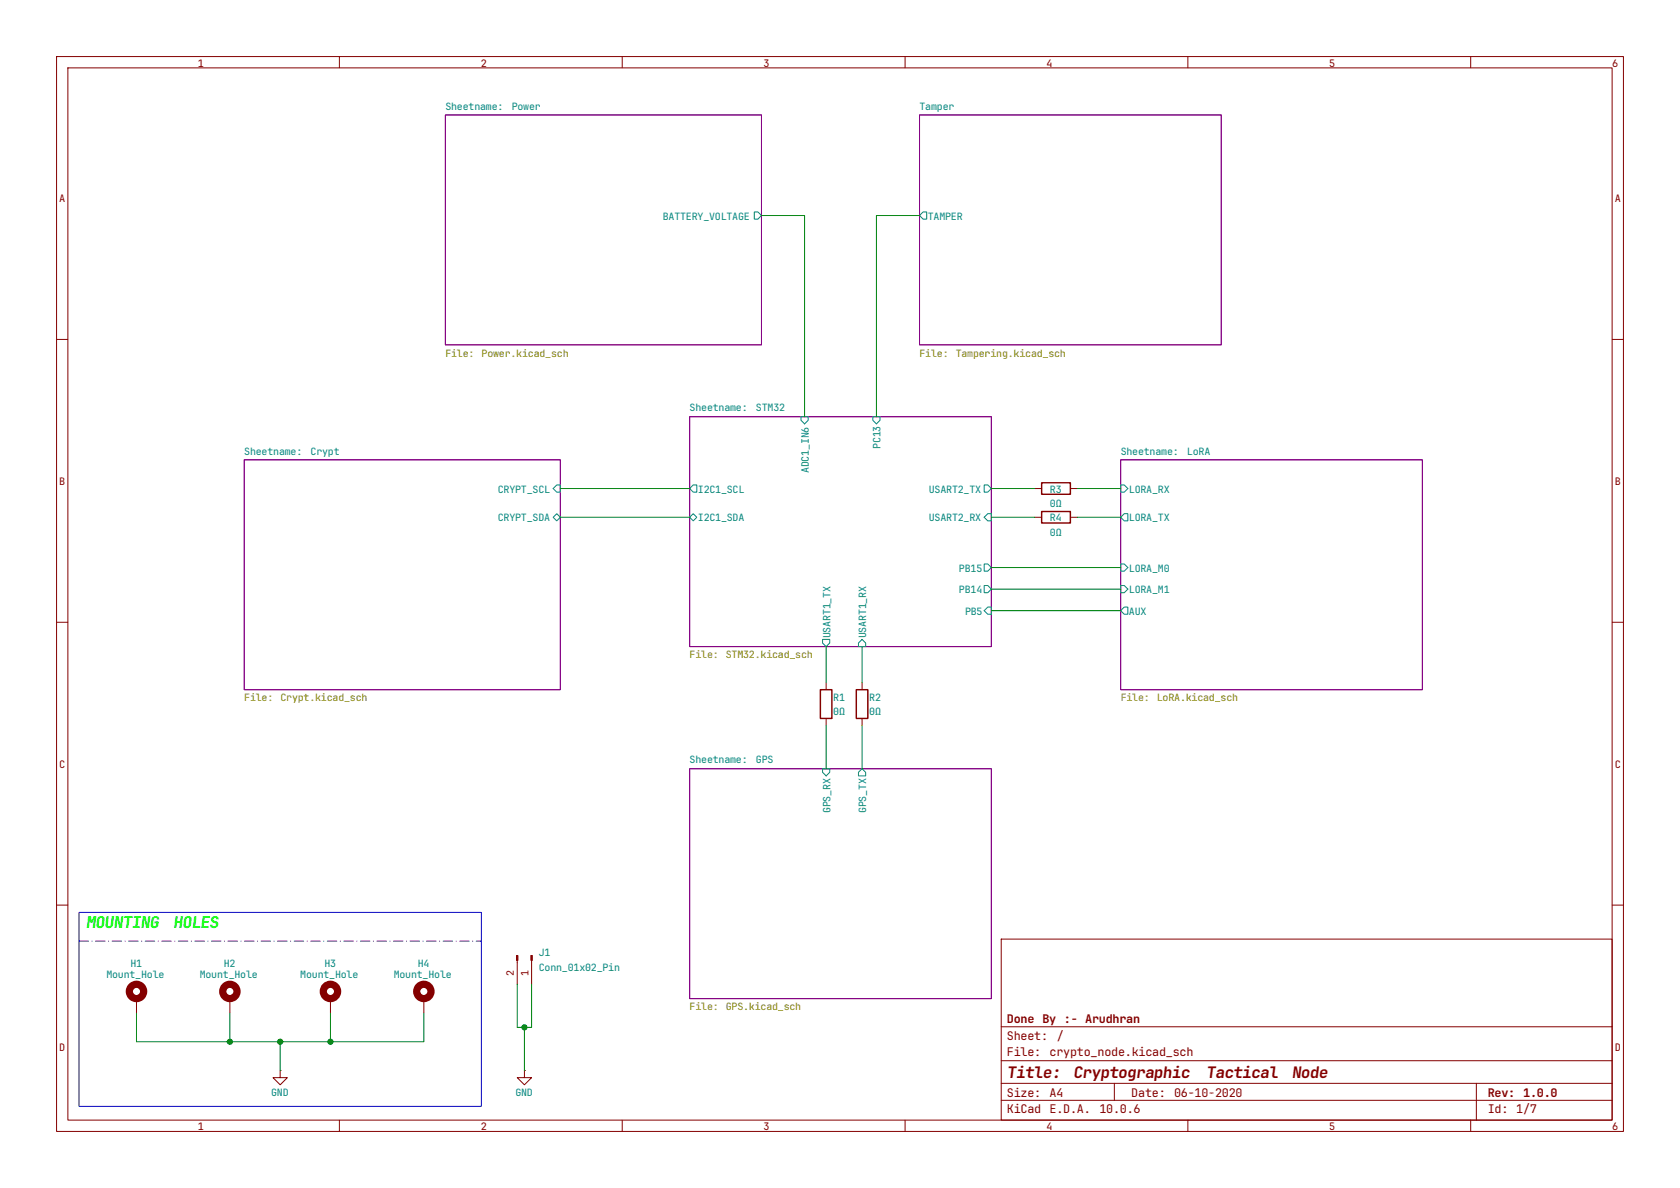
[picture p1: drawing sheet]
(kicad_sch
 (version 20260306)
 (generator "eeschema")
 (generator_version "10.0")
 (paper "A4")
 (title_block
  (title "Cryptographic Tactical Node")
  (date "06-10-2020")
  (rev "1.0.0")
  (company "Done By :- Arudhran"))
 (lib_symbols
  (symbol "Connector:Conn_01x02_Pin"
   (pin_names
    (offset 1.016) (hide yes)) (exclude_from_sim no) (in_bom yes) (on_board yes)
   (in_pos_files yes)
   (duplicate_pin_numbers_are_jumpers no)
   (property "Reference" "J" (at 0 2.54 0) (show_name no) (do_not_autoplace no) (effects (font (size 1.27 1.27))))
   (property "Value" "Conn_01x02_Pin" (at 0 -5.08 0) (show_name no) (do_not_autoplace no) (effects (font (size 1.27 1.27))))
   (property "Footprint" "" (at 0 0 0) (show_name no) (do_not_autoplace no) (hide yes) (effects (font (size 1.27 1.27))))
   (property "Datasheet" "" (at 0 0 0) (show_name no) (do_not_autoplace no) (hide yes) (effects (font (size 1.27 1.27))))
   (property "Description" "Generic connector, single row, 01x02, script generated" (at 0 0 0) (show_name no) (do_not_autoplace no) (hide yes) (effects (font (size 1.27 1.27))))
   (property "ki_locked" "" (at 0 0 0) (show_name no) (do_not_autoplace no) (effects (font (size 1.27 1.27))))
   (symbol "Conn_01x02_Pin_1_1"
    (rectangle (start 0.8636 0.127) (end 0 -0.127) (stroke (width 0.1524) (type default)) (fill (type outline)))
    (rectangle (start 0.8636 -2.413) (end 0 -2.667) (stroke (width 0.1524) (type default)) (fill (type outline)))
    (polyline (pts (xy 1.27 0) (xy 0.8636 0)) (stroke (width 0.1524) (type default)) (fill (type none)))
    (polyline (pts (xy 1.27 -2.54) (xy 0.8636 -2.54)) (stroke (width 0.1524) (type default)) (fill (type none)))
    (pin passive line (at 5.08 0 180) (length 3.81) (name "Pin_1" (effects (font (size 1.27 1.27)))) (number "1" (effects (font (size 1.27 1.27)))))
    (pin passive line (at 5.08 -2.54 180) (length 3.81) (name "Pin_2" (effects (font (size 1.27 1.27)))) (number "2" (effects (font (size 1.27 1.27))))))
   (embedded_fonts no))
  (symbol "Device:R"
   (pin_numbers (hide yes))
   (pin_names
    (offset 0)) (exclude_from_sim no) (in_bom yes) (on_board yes)
   (in_pos_files yes)
   (duplicate_pin_numbers_are_jumpers no)
   (property "Reference" "R" (at 2.032 0 90) (show_name no) (do_not_autoplace no) (effects (font (size 1.27 1.27))))
   (property "Value" "R" (at 0 0 90) (show_name no) (do_not_autoplace no) (effects (font (size 1.27 1.27))))
   (property "Footprint" "" (at -1.778 0 90) (show_name no) (do_not_autoplace no) (hide yes) (effects (font (size 1.27 1.27))))
   (property "Datasheet" "" (at 0 0 0) (show_name no) (do_not_autoplace no) (hide yes) (effects (font (size 1.27 1.27))))
   (property "Description" "Resistor" (at 0 0 0) (show_name no) (do_not_autoplace no) (hide yes) (effects (font (size 1.27 1.27))))
   (symbol "R_0_1"
    (rectangle (start -1.016 -2.54) (end 1.016 2.54) (stroke (width 0.254) (type default)) (fill (type none))))
   (symbol "R_1_1"
    (pin passive line (at 0 3.81 270) (length 1.27) (name "" (effects (font (size 1.27 1.27)))) (number "1" (effects (font (size 1.27 1.27)))))
    (pin passive line (at 0 -3.81 90) (length 1.27) (name "" (effects (font (size 1.27 1.27)))) (number "2" (effects (font (size 1.27 1.27))))))
   (embedded_fonts no))
  (symbol "Mechanical:MountingHole_Pad"
   (pin_numbers (hide yes))
   (pin_names
    (offset 1.016) (hide yes)) (exclude_from_sim no) (in_bom no) (on_board yes)
   (in_pos_files yes)
   (duplicate_pin_numbers_are_jumpers no)
   (property "Reference" "H" (at 0 6.35 0) (show_name no) (do_not_autoplace no) (effects (font (size 1.27 1.27))))
   (property "Value" "MountingHole_Pad" (at 0 4.445 0) (show_name no) (do_not_autoplace no) (effects (font (size 1.27 1.27))))
   (property "Footprint" "" (at 0 0 0) (show_name no) (do_not_autoplace no) (hide yes) (effects (font (size 1.27 1.27))))
   (property "Datasheet" "" (at 0 0 0) (show_name no) (do_not_autoplace no) (hide yes) (effects (font (size 1.27 1.27))))
   (property "Description" "Mounting Hole with connection" (at 0 0 0) (show_name no) (do_not_autoplace no) (hide yes) (effects (font (size 1.27 1.27))))
   (symbol "MountingHole_Pad_0_1"
    (circle (center 0 1.27) (radius 1.27) (stroke (width 1.27) (type default)) (fill (type none))))
   (symbol "MountingHole_Pad_1_1"
    (pin input line (at 0 -2.54 90) (length 2.54) (name "1" (effects (font (size 1.27 1.27)))) (number "1" (effects (font (size 1.27 1.27))))))
   (embedded_fonts no))
  (symbol "power:GND"
   (power global)
   (pin_numbers (hide yes))
   (pin_names
    (offset 0) (hide yes)) (exclude_from_sim no) (in_bom yes) (on_board yes)
   (in_pos_files yes)
   (duplicate_pin_numbers_are_jumpers no)
   (property "Reference" "#PWR" (at 0 -6.35 0) (show_name no) (do_not_autoplace no) (hide yes) (effects (font (size 1.27 1.27))))
   (property "Value" "GND" (at 0 -3.81 0) (show_name no) (do_not_autoplace no) (effects (font (size 1.27 1.27))))
   (property "Footprint" "" (at 0 0 0) (show_name no) (do_not_autoplace no) (hide yes) (effects (font (size 1.27 1.27))))
   (property "Datasheet" "" (at 0 0 0) (show_name no) (do_not_autoplace no) (hide yes) (effects (font (size 1.27 1.27))))
   (property "Description" "Power symbol creates a global label with name \"GND\" , ground" (at 0 0 0) (show_name no) (do_not_autoplace no) (hide yes) (effects (font (size 1.27 1.27))))
   (symbol "GND_0_1"
    (polyline (pts (xy 0 0) (xy 0 -1.27) (xy 1.27 -1.27) (xy 0 -2.54) (xy -1.27 -1.27) (xy 0 -1.27)) (stroke (width 0) (type default)) (fill (type none))))
   (symbol "GND_1_1"
    (pin power_in line (at 0 0 270) (length 0) (name "" (effects (font (size 1.27 1.27)))) (number "1" (effects (font (size 1.27 1.27))))))
   (embedded_fonts no)))
 (rectangle
  (start 13.97 161.29)
  (end 85.09 195.58)
  (stroke (width 0) (type default))
  (fill (type none)))
 (text "MOUNTING HOLES"
  (exclude_from_sim no)
  (at 15.24 163.83 0)
  (effects (font (size 2.032 2.032)
    (bold yes)
    (italic yes) (color 0 255 0 1)) (justify left)))
 (junction
  (at 92.71 181.61)
  (diameter 0)
  (color 0 0 0 0))
 (junction
  (at 40.64 184.15)
  (diameter 0)
  (color 0 0 0 0))
 (junction
  (at 49.53 184.15)
  (diameter 0)
  (color 0 0 0 0))
 (junction
  (at 58.42 184.15)
  (diameter 0)
  (color 0 0 0 0))
 (wire
  (pts (xy 74.93 184.15) (xy 74.93 179.07))
  (stroke (width 0) (type default)))
 (wire
  (pts (xy 24.13 184.15) (xy 40.64 184.15))
  (stroke (width 0) (type default)))
 (wire
  (pts (xy 175.26 91.44) (xy 182.88 91.44))
  (stroke (width 0) (type default)))
 (polyline
  (pts (xy 13.97 166.37) (xy 85.09 166.37))
  (stroke (width 0) (type dash_dot)))
 (wire
  (pts (xy 58.42 179.07) (xy 58.42 184.15))
  (stroke (width 0) (type default)))
 (wire
  (pts (xy 190.5 91.44) (xy 198.12 91.44))
  (stroke (width 0) (type default)))
 (wire
  (pts (xy 146.05 128.27) (xy 146.05 135.89))
  (stroke (width 0) (type default)))
 (wire
  (pts (xy 24.13 179.07) (xy 24.13 184.15))
  (stroke (width 0) (type default)))
 (wire
  (pts (xy 175.26 100.33) (xy 198.12 100.33))
  (stroke (width 0) (type default)))
 (wire
  (pts (xy 162.56 38.1) (xy 154.94 38.1))
  (stroke (width 0) (type default)))
 (wire
  (pts (xy 175.26 86.36) (xy 182.88 86.36))
  (stroke (width 0) (type default)))
 (wire
  (pts (xy 49.53 184.15) (xy 49.53 189.23))
  (stroke (width 0) (type default)))
 (wire
  (pts (xy 175.26 107.95) (xy 198.12 107.95))
  (stroke (width 0) (type default)))
 (wire
  (pts (xy 99.06 91.44) (xy 121.92 91.44))
  (stroke (width 0) (type default)))
 (wire
  (pts (xy 93.98 181.61) (xy 92.71 181.61))
  (stroke (width 0) (type default)))
 (wire
  (pts (xy 152.4 114.3) (xy 152.4 120.65))
  (stroke (width 0) (type default)))
 (wire
  (pts (xy 134.62 38.1) (xy 142.24 38.1))
  (stroke (width 0) (type default)))
 (wire
  (pts (xy 40.64 184.15) (xy 49.53 184.15))
  (stroke (width 0) (type default)))
 (wire
  (pts (xy 190.5 86.36) (xy 198.12 86.36))
  (stroke (width 0) (type default)))
 (wire
  (pts (xy 49.53 184.15) (xy 58.42 184.15))
  (stroke (width 0) (type default)))
 (wire
  (pts (xy 154.94 38.1) (xy 154.94 73.66))
  (stroke (width 0) (type default)))
 (wire
  (pts (xy 146.05 114.3) (xy 146.05 120.65))
  (stroke (width 0) (type default)))
 (wire
  (pts (xy 58.42 184.15) (xy 74.93 184.15))
  (stroke (width 0) (type default)))
 (wire
  (pts (xy 99.06 86.36) (xy 121.92 86.36))
  (stroke (width 0) (type default)))
 (wire
  (pts (xy 152.4 128.27) (xy 152.4 135.89))
  (stroke (width 0) (type default)))
 (wire
  (pts (xy 91.44 181.61) (xy 92.71 181.61))
  (stroke (width 0) (type default)))
 (wire
  (pts (xy 91.44 173.99) (xy 91.44 181.61))
  (stroke (width 0) (type default)))
 (wire
  (pts (xy 40.64 179.07) (xy 40.64 184.15))
  (stroke (width 0) (type default)))
 (wire
  (pts (xy 142.24 38.1) (xy 142.24 73.66))
  (stroke (width 0) (type default)))
 (wire
  (pts (xy 92.71 181.61) (xy 92.71 189.23))
  (stroke (width 0) (type default)))
 (wire
  (pts (xy 93.98 173.99) (xy 93.98 181.61))
  (stroke (width 0) (type default)))
 (wire
  (pts (xy 175.26 104.14) (xy 198.12 104.14))
  (stroke (width 0) (type default)))
 (symbol
  (lib_id "Mechanical:MountingHole_Pad")
  (at 58.42 176.53 0)
  (unit 1)
  (body_style 1)
  (exclude_from_sim no)
  (in_bom no)
  (on_board yes)
  (in_pos_files yes)
  (dnp no)
  (property "Reference" "H3" (at 58.42 170.18 0) (show_name no) (do_not_autoplace no) (effects (font (size 1.27 1.27))))
  (property "Value" "Mount_Hole" (at 58.42 172.085 0) (show_name no) (do_not_autoplace no) (effects (font (size 1.27 1.27))))
  (property "Footprint" "MountingHole:MountingHole_3.2mm_M3_Pad_Via" (at 58.42 176.53 0) (hide yes) (show_name no) (do_not_autoplace no) (effects (font (size 1.27 1.27))))
  (property "Datasheet" "" (at 58.42 176.53 0) (hide yes) (show_name no) (do_not_autoplace no) (effects (font (size 1.27 1.27))))
  (property "Description" "Mounting Hole with connection" (at 58.42 176.53 0) (hide yes) (show_name no) (do_not_autoplace no) (effects (font (size 1.27 1.27))))
  (pin "1"))
 (symbol
  (lib_id "power:GND")
  (at 49.53 189.23 0)
  (unit 1)
  (body_style 1)
  (exclude_from_sim no)
  (in_bom yes)
  (on_board yes)
  (in_pos_files yes)
  (dnp no)
  (property "Reference" "#PWR01" (at 49.53 195.58 0) (hide yes) (show_name no) (do_not_autoplace no) (effects (font (size 1.27 1.27))))
  (property "Value" "GND" (at 49.53 193.04 0) (show_name no) (do_not_autoplace no) (effects (font (size 1.27 1.27))))
  (property "Footprint" "" (at 49.53 189.23 0) (hide yes) (show_name no) (do_not_autoplace no) (effects (font (size 1.27 1.27))))
  (property "Datasheet" "" (at 49.53 189.23 0) (hide yes) (show_name no) (do_not_autoplace no) (effects (font (size 1.27 1.27))))
  (property "Description" "Power symbol creates a global label with name \"GND\" , ground" (at 49.53 189.23 0) (hide yes) (show_name no) (do_not_autoplace no) (effects (font (size 1.27 1.27))))
  (pin "1"))
 (symbol
  (lib_id "Mechanical:MountingHole_Pad")
  (at 24.13 176.53 0)
  (unit 1)
  (body_style 1)
  (exclude_from_sim no)
  (in_bom no)
  (on_board yes)
  (in_pos_files yes)
  (dnp no)
  (property "Reference" "H1" (at 24.13 170.18 0) (show_name no) (do_not_autoplace no) (effects (font (size 1.27 1.27))))
  (property "Value" "Mount_Hole" (at 24.13 172.085 0) (show_name no) (do_not_autoplace no) (effects (font (size 1.27 1.27))))
  (property "Footprint" "MountingHole:MountingHole_3.2mm_M3_Pad_Via" (at 24.13 176.53 0) (hide yes) (show_name no) (do_not_autoplace no) (effects (font (size 1.27 1.27))))
  (property "Datasheet" "" (at 24.13 176.53 0) (hide yes) (show_name no) (do_not_autoplace no) (effects (font (size 1.27 1.27))))
  (property "Description" "Mounting Hole with connection" (at 24.13 176.53 0) (hide yes) (show_name no) (do_not_autoplace no) (effects (font (size 1.27 1.27))))
  (pin "1"))
 (symbol
  (lib_id "Device:R")
  (at 186.69 86.36 90)
  (unit 1)
  (body_style 1)
  (exclude_from_sim no)
  (in_bom yes)
  (on_board yes)
  (in_pos_files yes)
  (dnp no)
  (property "Reference" "R3" (at 186.69 86.36 90) (show_name no) (do_not_autoplace no) (effects (font (size 1.27 1.27))))
  (property "Value" "0Ω" (at 186.69 88.9 90) (show_name no) (do_not_autoplace no) (effects (font (size 1.27 1.27))))
  (property "Footprint" "Resistor_SMD:R_0805_2012Metric_Pad1.20x1.40mm_HandSolder" (at 186.69 88.138 90) (hide yes) (show_name no) (do_not_autoplace no) (effects (font (size 1.27 1.27))))
  (property "Datasheet" "" (at 186.69 86.36 0) (hide yes) (show_name no) (do_not_autoplace no) (effects (font (size 1.27 1.27))))
  (property "Description" "Resistor" (at 186.69 86.36 0) (hide yes) (show_name no) (do_not_autoplace no) (effects (font (size 1.27 1.27))))
  (pin "1")
  (pin "2"))
 (symbol
  (lib_id "power:GND")
  (at 92.71 189.23 0)
  (unit 1)
  (body_style 1)
  (exclude_from_sim no)
  (in_bom yes)
  (on_board yes)
  (in_pos_files yes)
  (dnp no)
  (property "Reference" "#PWR02" (at 92.71 195.58 0) (hide yes) (show_name no) (do_not_autoplace no) (effects (font (size 1.27 1.27))))
  (property "Value" "GND" (at 92.71 193.04 0) (show_name no) (do_not_autoplace no) (effects (font (size 1.27 1.27))))
  (property "Footprint" "" (at 92.71 189.23 0) (hide yes) (show_name no) (do_not_autoplace no) (effects (font (size 1.27 1.27))))
  (property "Datasheet" "" (at 92.71 189.23 0) (hide yes) (show_name no) (do_not_autoplace no) (effects (font (size 1.27 1.27))))
  (property "Description" "Power symbol creates a global label with name \"GND\" , ground" (at 92.71 189.23 0) (hide yes) (show_name no) (do_not_autoplace no) (effects (font (size 1.27 1.27))))
  (pin "1"))
 (symbol
  (lib_id "Device:R")
  (at 186.69 91.44 90)
  (unit 1)
  (body_style 1)
  (exclude_from_sim no)
  (in_bom yes)
  (on_board yes)
  (in_pos_files yes)
  (dnp no)
  (property "Reference" "R4" (at 186.69 91.44 90) (show_name no) (do_not_autoplace no) (effects (font (size 1.27 1.27))))
  (property "Value" "0Ω" (at 186.69 93.98 90) (show_name no) (do_not_autoplace no) (effects (font (size 1.27 1.27))))
  (property "Footprint" "Resistor_SMD:R_0805_2012Metric_Pad1.20x1.40mm_HandSolder" (at 186.69 93.218 90) (hide yes) (show_name no) (do_not_autoplace no) (effects (font (size 1.27 1.27))))
  (property "Datasheet" "" (at 186.69 91.44 0) (hide yes) (show_name no) (do_not_autoplace no) (effects (font (size 1.27 1.27))))
  (property "Description" "Resistor" (at 186.69 91.44 0) (hide yes) (show_name no) (do_not_autoplace no) (effects (font (size 1.27 1.27))))
  (pin "1")
  (pin "2"))
 (symbol
  (lib_id "Mechanical:MountingHole_Pad")
  (at 40.64 176.53 0)
  (unit 1)
  (body_style 1)
  (exclude_from_sim no)
  (in_bom no)
  (on_board yes)
  (in_pos_files yes)
  (dnp no)
  (property "Reference" "H2" (at 40.64 170.18 0) (show_name no) (do_not_autoplace no) (effects (font (size 1.27 1.27))))
  (property "Value" "Mount_Hole" (at 40.64 172.085 0) (show_name no) (do_not_autoplace no) (effects (font (size 1.27 1.27))))
  (property "Footprint" "MountingHole:MountingHole_3.2mm_M3_Pad_Via" (at 40.64 176.53 0) (hide yes) (show_name no) (do_not_autoplace no) (effects (font (size 1.27 1.27))))
  (property "Datasheet" "" (at 40.64 176.53 0) (hide yes) (show_name no) (do_not_autoplace no) (effects (font (size 1.27 1.27))))
  (property "Description" "Mounting Hole with connection" (at 40.64 176.53 0) (hide yes) (show_name no) (do_not_autoplace no) (effects (font (size 1.27 1.27))))
  (pin "1"))
 (symbol
  (lib_id "Device:R")
  (at 152.4 124.46 0)
  (unit 1)
  (body_style 1)
  (exclude_from_sim no)
  (in_bom yes)
  (on_board yes)
  (in_pos_files yes)
  (dnp no)
  (property "Reference" "R2" (at 153.67 123.19 0) (show_name no) (do_not_autoplace no) (effects (font (size 1.27 1.27)) (justify left)))
  (property "Value" "0Ω" (at 153.67 125.73 0) (show_name no) (do_not_autoplace no) (effects (font (size 1.27 1.27)) (justify left)))
  (property "Footprint" "Resistor_SMD:R_0805_2012Metric_Pad1.20x1.40mm_HandSolder" (at 150.622 124.46 90) (hide yes) (show_name no) (do_not_autoplace no) (effects (font (size 1.27 1.27))))
  (property "Datasheet" "" (at 152.4 124.46 0) (hide yes) (show_name no) (do_not_autoplace no) (effects (font (size 1.27 1.27))))
  (property "Description" "Resistor" (at 152.4 124.46 0) (hide yes) (show_name no) (do_not_autoplace no) (effects (font (size 1.27 1.27))))
  (pin "1")
  (pin "2"))
 (symbol
  (lib_id "Connector:Conn_01x02_Pin")
  (at 93.98 168.91 270)
  (unit 1)
  (body_style 1)
  (exclude_from_sim no)
  (in_bom yes)
  (on_board yes)
  (in_pos_files yes)
  (dnp no)
  (fields_autoplaced yes)
  (property "Reference" "J1" (at 95.25 168.275 90) (show_name no) (do_not_autoplace no) (effects (font (size 1.27 1.27)) (justify left)))
  (property "Value" "Conn_01x02_Pin" (at 95.25 170.815 90) (show_name no) (do_not_autoplace no) (effects (font (size 1.27 1.27)) (justify left)))
  (property "Footprint" "Connector_PinHeader_2.54mm:PinHeader_1x02_P2.54mm_Vertical" (at 93.98 168.91 0) (hide yes) (show_name no) (do_not_autoplace no) (effects (font (size 1.27 1.27))))
  (property "Datasheet" "" (at 93.98 168.91 0) (hide yes) (show_name no) (do_not_autoplace no) (effects (font (size 1.27 1.27))))
  (property "Description" "Generic connector, single row, 01x02, script generated" (at 93.98 168.91 0) (hide yes) (show_name no) (do_not_autoplace no) (effects (font (size 1.27 1.27))))
  (pin "1")
  (pin "2"))
 (symbol
  (lib_id "Mechanical:MountingHole_Pad")
  (at 74.93 176.53 0)
  (unit 1)
  (body_style 1)
  (exclude_from_sim no)
  (in_bom no)
  (on_board yes)
  (in_pos_files yes)
  (dnp no)
  (property "Reference" "H4" (at 74.93 170.18 0) (show_name no) (do_not_autoplace no) (effects (font (size 1.27 1.27))))
  (property "Value" "Mount_Hole" (at 74.93 172.085 0) (show_name no) (do_not_autoplace no) (effects (font (size 1.27 1.27))))
  (property "Footprint" "MountingHole:MountingHole_3.2mm_M3_Pad_Via" (at 74.93 176.53 0) (hide yes) (show_name no) (do_not_autoplace no) (effects (font (size 1.27 1.27))))
  (property "Datasheet" "" (at 74.93 176.53 0) (hide yes) (show_name no) (do_not_autoplace no) (effects (font (size 1.27 1.27))))
  (property "Description" "Mounting Hole with connection" (at 74.93 176.53 0) (hide yes) (show_name no) (do_not_autoplace no) (effects (font (size 1.27 1.27))))
  (pin "1"))
 (symbol
  (lib_id "Device:R")
  (at 146.05 124.46 0)
  (unit 1)
  (body_style 1)
  (exclude_from_sim no)
  (in_bom yes)
  (on_board yes)
  (in_pos_files yes)
  (dnp no)
  (property "Reference" "R1" (at 147.32 123.19 0) (show_name no) (do_not_autoplace no) (effects (font (size 1.27 1.27)) (justify left)))
  (property "Value" "0Ω" (at 147.32 125.73 0) (show_name no) (do_not_autoplace no) (effects (font (size 1.27 1.27)) (justify left)))
  (property "Footprint" "Resistor_SMD:R_0805_2012Metric_Pad1.20x1.40mm_HandSolder" (at 144.272 124.46 90) (hide yes) (show_name no) (do_not_autoplace no) (effects (font (size 1.27 1.27))))
  (property "Datasheet" "" (at 146.05 124.46 0) (hide yes) (show_name no) (do_not_autoplace no) (effects (font (size 1.27 1.27))))
  (property "Description" "Resistor" (at 146.05 124.46 0) (hide yes) (show_name no) (do_not_autoplace no) (effects (font (size 1.27 1.27))))
  (pin "1")
  (pin "2"))
 (sheet
  (at 78.74 20.32)
  (size 55.88 40.64)
  (exclude_from_sim no)
  (in_bom yes)
  (on_board yes)
  (dnp no)
  (fields_autoplaced yes)
  (stroke (width 0.1524) (type solid))
  (fill (color 0 0 0 0))
  (property "Sheetname" "Power" (at 78.74 19.6084 0) (show_name yes) (do_not_autoplace no) (effects (font (size 1.27 1.27)) (justify left bottom)))
  (property "Sheetfile" "Power.kicad_sch" (at 78.74 61.5446 0) (show_name no) (do_not_autoplace no) (effects (font (size 1.27 1.27)) (justify left top)))
  (pin "BATTERY_VOLTAGE" output (at 134.62 38.1 0) (effects (font (size 1.27 1.27)) (justify right))))
 (sheet
  (at 121.92 73.66)
  (size 53.34 40.64)
  (exclude_from_sim no)
  (in_bom yes)
  (on_board yes)
  (dnp no)
  (stroke (width 0.1524) (type solid))
  (fill (color 0 0 0 0))
  (property "Sheetname" "STM32" (at 121.92 72.9484 0) (show_name yes) (do_not_autoplace no) (effects (font (size 1.27 1.27)) (justify left bottom)))
  (property "Sheetfile" "STM32.kicad_sch" (at 121.92 114.8846 0) (show_name no) (do_not_autoplace no) (effects (font (size 1.27 1.27)) (justify left top)))
  (pin "I2C1_SCL" output (at 121.92 86.36 180) (effects (font (size 1.27 1.27)) (justify left)))
  (pin "I2C1_SDA" bidirectional (at 121.92 91.44 180) (effects (font (size 1.27 1.27)) (justify left)))
  (pin "USART1_RX" input (at 152.4 114.3 270) (effects (font (size 1.27 1.27)) (justify left)))
  (pin "USART1_TX" output (at 146.05 114.3 270) (effects (font (size 1.27 1.27)) (justify left)))
  (pin "USART2_RX" input (at 175.26 91.44 0) (effects (font (size 1.27 1.27)) (justify right)))
  (pin "USART2_TX" output (at 175.26 86.36 0) (effects (font (size 1.27 1.27)) (justify right)))
  (pin "ADC1_IN6" input (at 142.24 73.66 90) (effects (font (size 1.27 1.27)) (justify right)))
  (pin "PB14" output (at 175.26 104.14 0) (effects (font (size 1.27 1.27)) (justify right)))
  (pin "PB15" output (at 175.26 100.33 0) (effects (font (size 1.27 1.27)) (justify right)))
  (pin "PC13" input (at 154.94 73.66 90) (effects (font (size 1.27 1.27)) (justify right)))
  (pin "PB5" input (at 175.26 107.95 0) (effects (font (size 1.27 1.27)) (justify right))))
 (sheet
  (at 198.12 81.28)
  (size 53.34 40.64)
  (exclude_from_sim no)
  (in_bom yes)
  (on_board yes)
  (dnp no)
  (fields_autoplaced yes)
  (stroke (width 0.1524) (type solid))
  (fill (color 0 0 0 0))
  (property "Sheetname" "LoRA" (at 198.12 80.5684 0) (show_name yes) (do_not_autoplace no) (effects (font (size 1.27 1.27)) (justify left bottom)))
  (property "Sheetfile" "LoRA.kicad_sch" (at 198.12 122.5046 0) (show_name no) (do_not_autoplace no) (effects (font (size 1.27 1.27)) (justify left top)))
  (pin "LORA_RX" input (at 198.12 86.36 180) (effects (font (size 1.27 1.27)) (justify left)))
  (pin "LORA_TX" output (at 198.12 91.44 180) (effects (font (size 1.27 1.27)) (justify left)))
  (pin "LORA_M0" input (at 198.12 100.33 180) (effects (font (size 1.27 1.27)) (justify left)))
  (pin "LORA_M1" input (at 198.12 104.14 180) (effects (font (size 1.27 1.27)) (justify left)))
  (pin "AUX" output (at 198.12 107.95 180) (effects (font (size 1.27 1.27)) (justify left))))
 (sheet
  (at 43.18 81.28)
  (size 55.88 40.64)
  (exclude_from_sim no)
  (in_bom yes)
  (on_board yes)
  (dnp no)
  (fields_autoplaced yes)
  (stroke (width 0.1524) (type solid))
  (fill (color 0 0 0 0))
  (property "Sheetname" "Crypt" (at 43.18 80.5684 0) (show_name yes) (do_not_autoplace no) (effects (font (size 1.27 1.27)) (justify left bottom)))
  (property "Sheetfile" "Crypt.kicad_sch" (at 43.18 122.5046 0) (show_name no) (do_not_autoplace no) (effects (font (size 1.27 1.27)) (justify left top)))
  (pin "CRYPT_SCL" input (at 99.06 86.36 0) (effects (font (size 1.27 1.27)) (justify right)))
  (pin "CRYPT_SDA" bidirectional (at 99.06 91.44 0) (effects (font (size 1.27 1.27)) (justify right))))
 (sheet
  (at 162.56 20.32)
  (size 53.34 40.64)
  (exclude_from_sim no)
  (in_bom yes)
  (on_board yes)
  (dnp no)
  (fields_autoplaced yes)
  (stroke (width 0.1524) (type solid))
  (fill (color 0 0 0 0))
  (property "Sheetname" "Tamper" (at 162.56 19.6084 0) (show_name no) (do_not_autoplace no) (effects (font (size 1.27 1.27)) (justify left bottom)))
  (property "Sheetfile" "Tampering.kicad_sch" (at 162.56 61.5446 0) (show_name no) (do_not_autoplace no) (effects (font (size 1.27 1.27)) (justify left top)))
  (pin "TAMPER" output (at 162.56 38.1 180) (effects (font (size 1.27 1.27)) (justify left))))
 (sheet
  (at 121.92 135.89)
  (size 53.34 40.64)
  (exclude_from_sim no)
  (in_bom yes)
  (on_board yes)
  (dnp no)
  (fields_autoplaced yes)
  (stroke (width 0.1524) (type solid))
  (fill (color 0 0 0 0))
  (property "Sheetname" "GPS" (at 121.92 135.1784 0) (show_name yes) (do_not_autoplace no) (effects (font (size 1.27 1.27)) (justify left bottom)))
  (property "Sheetfile" "GPS.kicad_sch" (at 121.92 177.1146 0) (show_name no) (do_not_autoplace no) (effects (font (size 1.27 1.27)) (justify left top)))
  (pin "GPS_RX" input (at 146.05 135.89 90) (effects (font (size 1.27 1.27)) (justify right)))
  (pin "GPS_TX" output (at 152.4 135.89 90) (effects (font (size 1.27 1.27)) (justify right))))
 (sheet_instances
  (path ""
   (page "1")))
 (embedded_fonts no))
